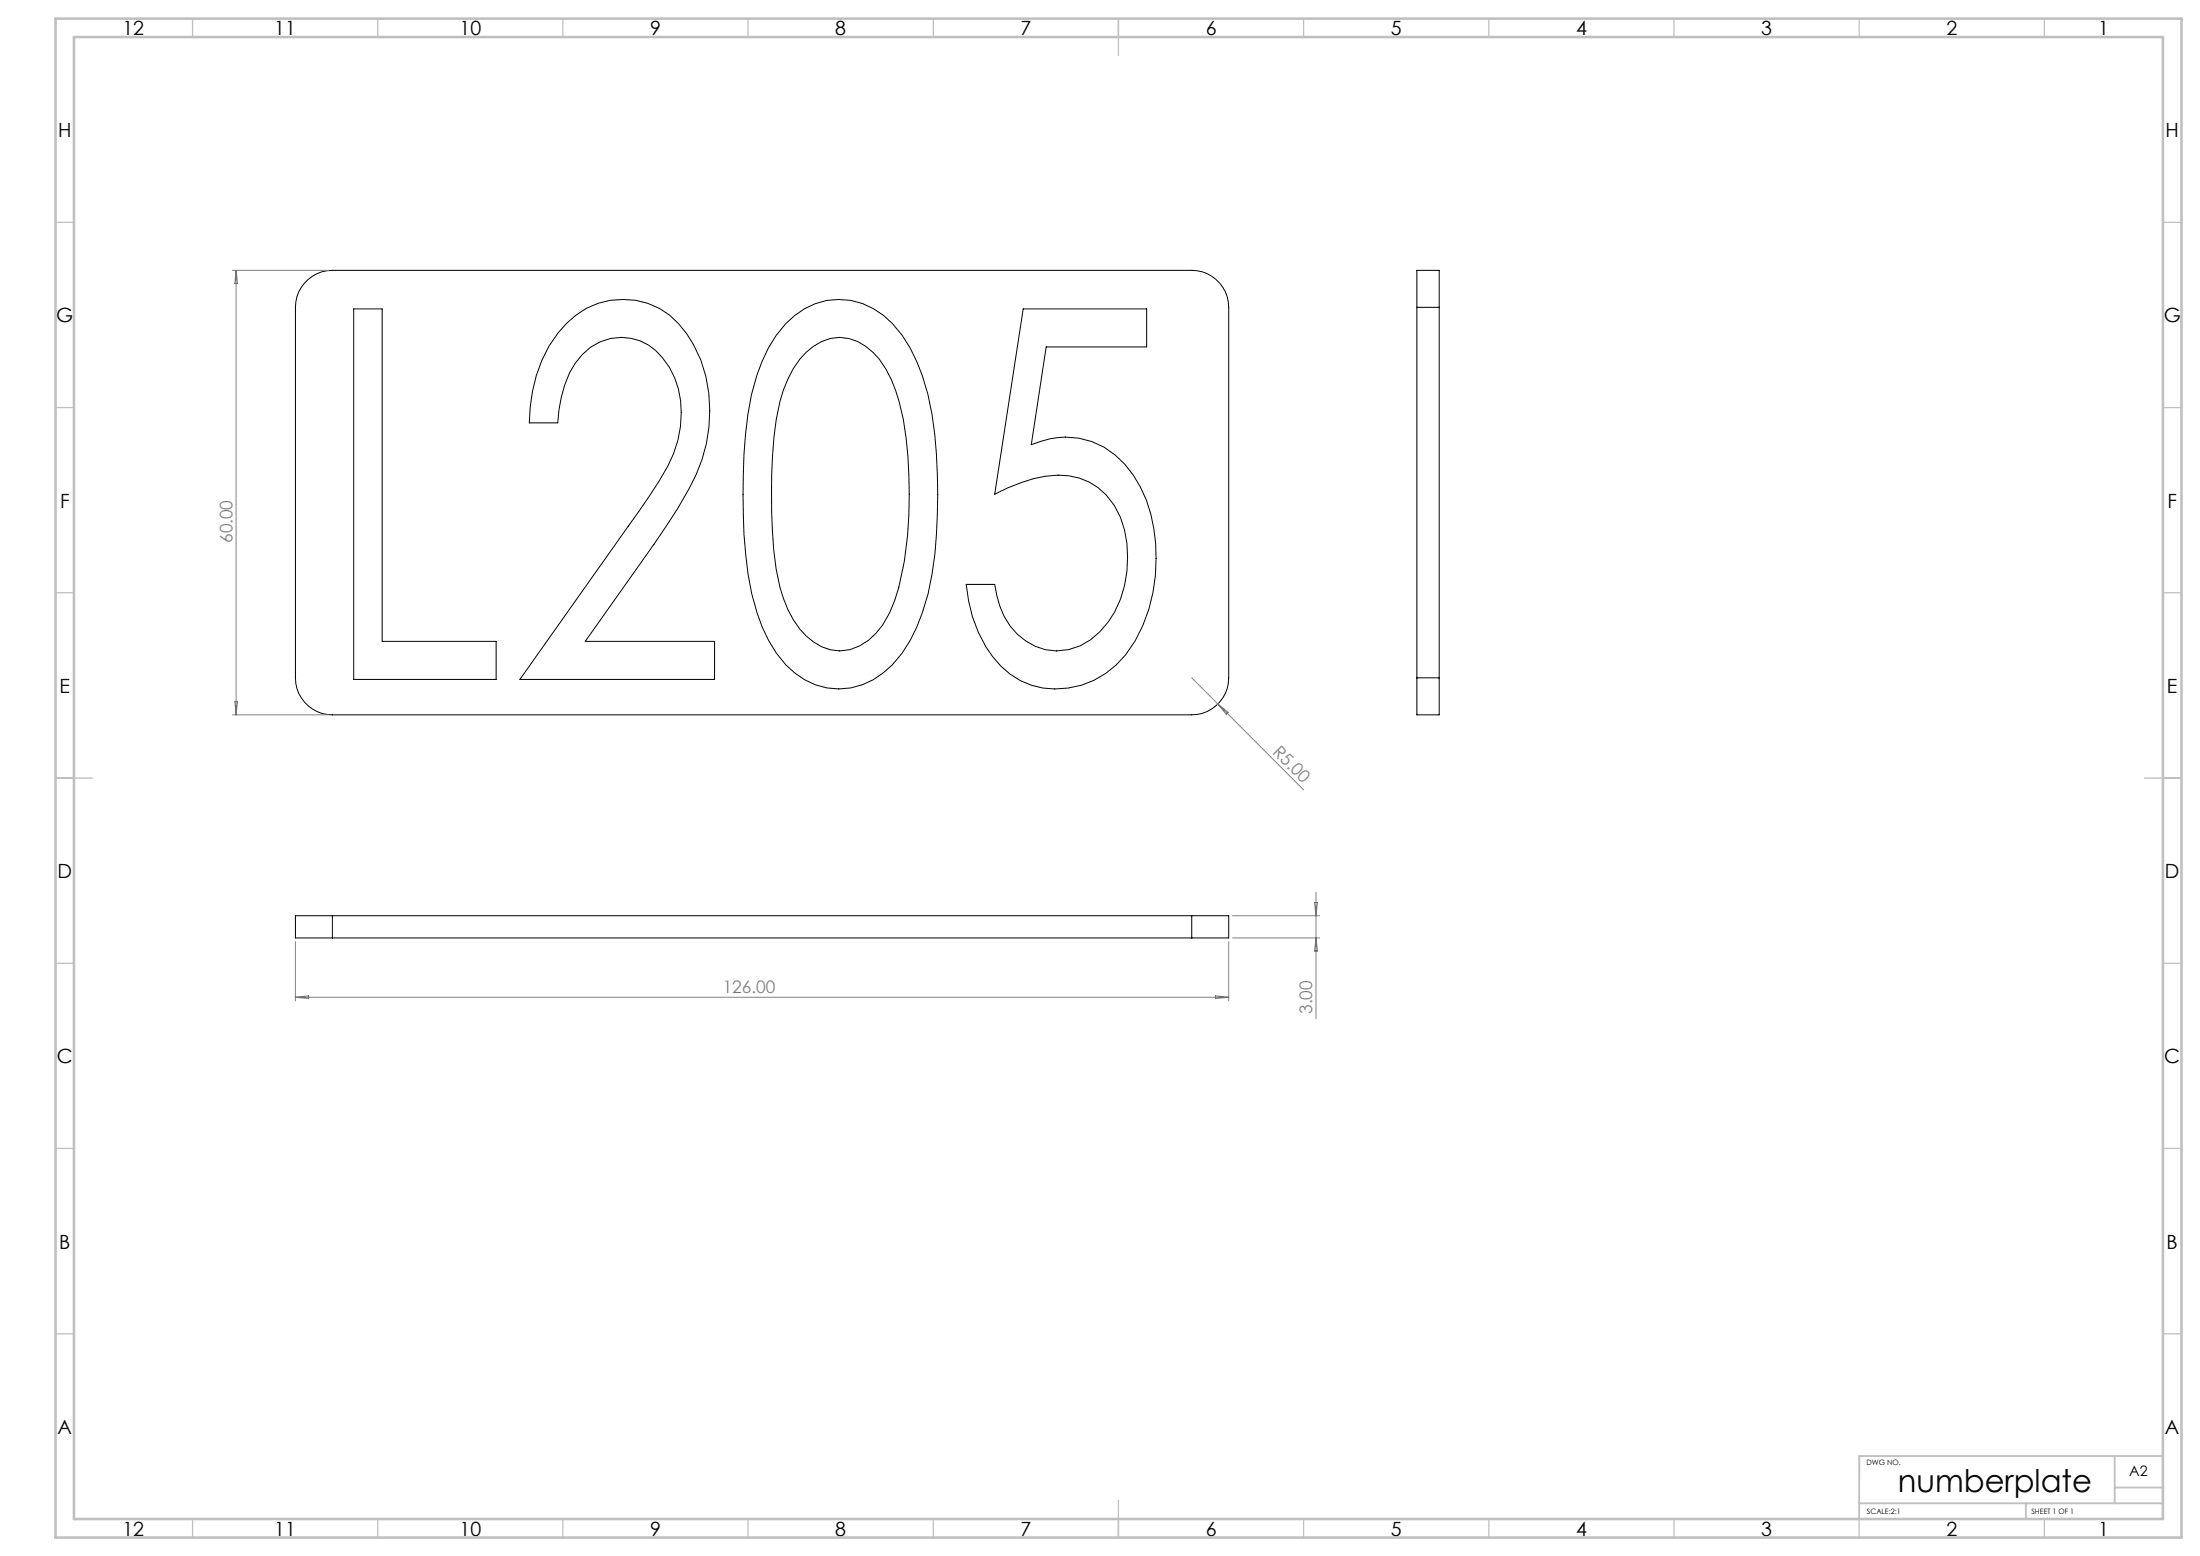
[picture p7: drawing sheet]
<svg xmlns="http://www.w3.org/2000/svg" width="594mm" height="420mm" viewBox="0 0 594 420" stroke-linecap="round" stroke-linejoin="round" font-family="sans-serif">
<g fill="none" stroke="#000" stroke-width=".27">
<path d="M82.2 76.4a9.9 9.9 0 0 1 7.5-3.4h232.1a10 10 0 0 1 10 10v100a10 10 0 0 1-10 10h-232.1a10 10 0 0 1-9.9-10v-100a9.7 9.7 0 0 1 2.4-6.6zM95.5 83.4h7.7v89.7h30.7v10.3h-38.4zM153 87.3a20.9 20.9 0 0 1 32.4 2.7 36.6 36.6 0 0 1 6 25.2 42.1 42.1 0 0 1-5.5 16.9l-2.9 5.1-6.4 9.7-18.6 26.2h34.9v10.3h-52.5l29.3-41.4a167.2 167.2 0 0 0 10.6-16.1 28.8 28.8 0 0 0 1.8-24 16.4 16.4 0 0 0-11.7-10.6 14.7 14.7 0 0 0-15.1 6.7 31.3 31.3 0 0 0-4.7 16.1h-7.7a39.9 39.9 0 0 1 7.8-24.3zM212.2 87.4a19.2 19.2 0 0 1 28.7-.1 37.7 37.7 0 0 1 8.1 14 86.1 86.1 0 0 1 4.1 26.7 130.4 130.4 0 0 1-2.5 32.3 43.9 43.9 0 0 1-9.7 19.2 19.1 19.1 0 0 1-28.7-.1 36.8 36.8 0 0 1-7.8-14 90.1 90.1 0 0 1-3.7-26.6 142.3 142.3 0 0 1 2.2-32.2 42.7 42.7 0 0 1 9.3-19.2zM217.7 95.1a12.1 12.1 0 0 1 18 0 28 28 0 0 1 7 13.3 107.3 107.3 0 0 1 2.7 30.6 81.9 81.9 0 0 1-3.8 23 21 21 0 0 1-9.5 12.3 12.1 12.1 0 0 1-14.4-2.6 31.1 31.1 0 0 1-8.2-18.2 162.9 162.9 0 0 1 .1-40.3 31.7 31.7 0 0 1 8.1-18.1zM276.3 83.4h33.3v10.2h-27.1l-4.1 26.4a21.5 21.5 0 0 1 27.6 8.2 38.9 38.9 0 0 1 6.1 22.5 41.9 41.9 0 0 1-8.2 26.1 23.3 23.3 0 0 1-28.5 6.9 28.4 28.4 0 0 1-12.8-17.2l-1.1-4.3-.6-4.5h7.7a23 23 0 0 0 6.1 13.5 15.3 15.3 0 0 0 22.3-.7 27.6 27.6 0 0 0 7.4-20.2 22.5 22.5 0 0 0-8-18.7 19.6 19.6 0 0 0-17.4-2.4l-6.9 2.5-3.5 1.7zM382.6 83v-10h6v10M382.6 83h6M382.6 83v100M388.6 83v100M382.6 183v10h6v-10M382.6 183h6"/>
<path d="M89.7 247.2h-9.9v6h9.9M89.7 247.2v6M89.7 247.2h232.1M89.7 253.2h232.1M321.8 247.2h10v6h-10M321.8 247.2v6"/>
</g>
<g fill="none" stroke="#808080" stroke-width=".27">
<path d="M62.8 73h26M63.7 73v120M63.7 73l.4 3.5h-.7zM62.8 193h26M63.4 189.4h.7l-.4 3.6zM321.8 183l7 7M328.8 190l23.2 23.2M328.8 190l2.8 2.3-.5 .5zM79.8 254.2v16M331.8 254.2v16M332.8 247.2h23.5M332.8 253.2h23.5"/>
<path d="M354.9 243.6h.8l-.4 3.6zM355.3 240.8v34.2M355.3 253.2l.4 3.5h-.8zM79.8 269.2h252M79.8 269.2l3.5-.4v.7zM328.2 268.8l3.6 .4-3.6 .3z"/>
</g>
<g fill="none" stroke="#c0c0c0" stroke-width=".35">
<path d="M52 5v5M102 5v5M152 5v5M202 5v5M252 5v5M302 5v10M352 5v5M402 5v5M452 5v5M502 5v5M552 5v5M15 60h5"/>
<path d="M584 60h5M15 110h5M584 110h5M15 160h5M584 160h5M15 210h10M579 210h10M15 260h5M584 260h5M15 310h5M584 310h5M15 360h5"/>
<path d="M584 360h5M52 410v5M102 410v5M152 410v5M202 410v5M252 410v5M302 405v10M352 410v5M402 410v5M452 410v5M502 410v5M552 410v5"/>
</g>
<path d="M502 393h82M502 393.1v16.9M571 393v12.8M502 405.8h82M547 405.8v4.2M571 401.5h13" fill="none" stroke="#c0c0c0" stroke-width=".5"/>
<path d="M15 5h574v410h-574zM20 10h564v400h-564z" fill="none" stroke="#c0c0c0" stroke-width=".7"/>
<text font-size="8.5" x="512.4" y="402.7">numberplate</text>
<g font-size="5.3">
<text x="33.1" y="9.5">12</text>
<text x="74.1" y="9.5">11</text>
<text x="124.1" y="9.5">10</text>
<text x="175.5" y="9.5">9</text>
<text x="225.5" y="9.5">8</text>
<text x="275.5" y="9.5">7</text>
<text x="325.5" y="9.5">6</text>
<text x="375.5" y="9.5">5</text>
<text x="425.5" y="9.5">4</text>
<text x="475.5" y="9.5">3</text>
<text x="525.5" y="9.5">2</text>
<text x="566.5" y="9.5">1</text>
<text x="15.7" y="37">H</text>
<text x="584.7" y="37">H</text>
<text x="15.2" y="87">G</text>
<text x="584.2" y="87">G</text>
<text x="16.2" y="137">F</text>
<text x="585.2" y="137">F</text>
<text x="16.1" y="187">E</text>
<text x="585.1" y="187">E</text>
<text x="15.5" y="237">D</text>
<text x="584.5" y="237">D</text>
<text x="15.4" y="287">C</text>
<text x="584.4" y="287">C</text>
<text x="16" y="337">B</text>
<text x="585" y="337">B</text>
<text x="15.5" y="387">A</text>
<text x="584.5" y="387">A</text>
<text x="33.1" y="414.5">12</text>
<text x="74.1" y="414.5">11</text>
<text x="124.1" y="414.5">10</text>
<text x="175.5" y="414.5">9</text>
<text x="225.5" y="414.5">8</text>
<text x="275.5" y="414.5">7</text>
<text x="325.5" y="414.5">6</text>
<text x="375.5" y="414.5">5</text>
<text x="425.5" y="414.5">4</text>
<text x="475.5" y="414.5">3</text>
<text x="525.5" y="414.5">2</text>
<text x="566.5" y="414.5">1</text>
</g>
<g font-size="4.7" fill="#808080">
<text x="62.8" y="146.6" transform="rotate(-90 62.8 146.6)">60.00</text>
<text x="343.4" y="203.1" transform="rotate(45 343.4 203.1)">R5.00</text>
<text x="195.1" y="268.1">126.00</text>
<text x="354.3" y="273.7" transform="rotate(-90 354.3 273.7)">3.00</text>
</g>
<text font-size="3.9" x="574.9" y="398.5">A2</text>
<g font-size="2">
<text x="504" y="395.5">DWG NO.</text>
<text x="504.1" y="408.6">SCALE:2:1</text>
<text x="548.5" y="408.6">SHEET 1 OF 1</text>
</g>
</svg>
